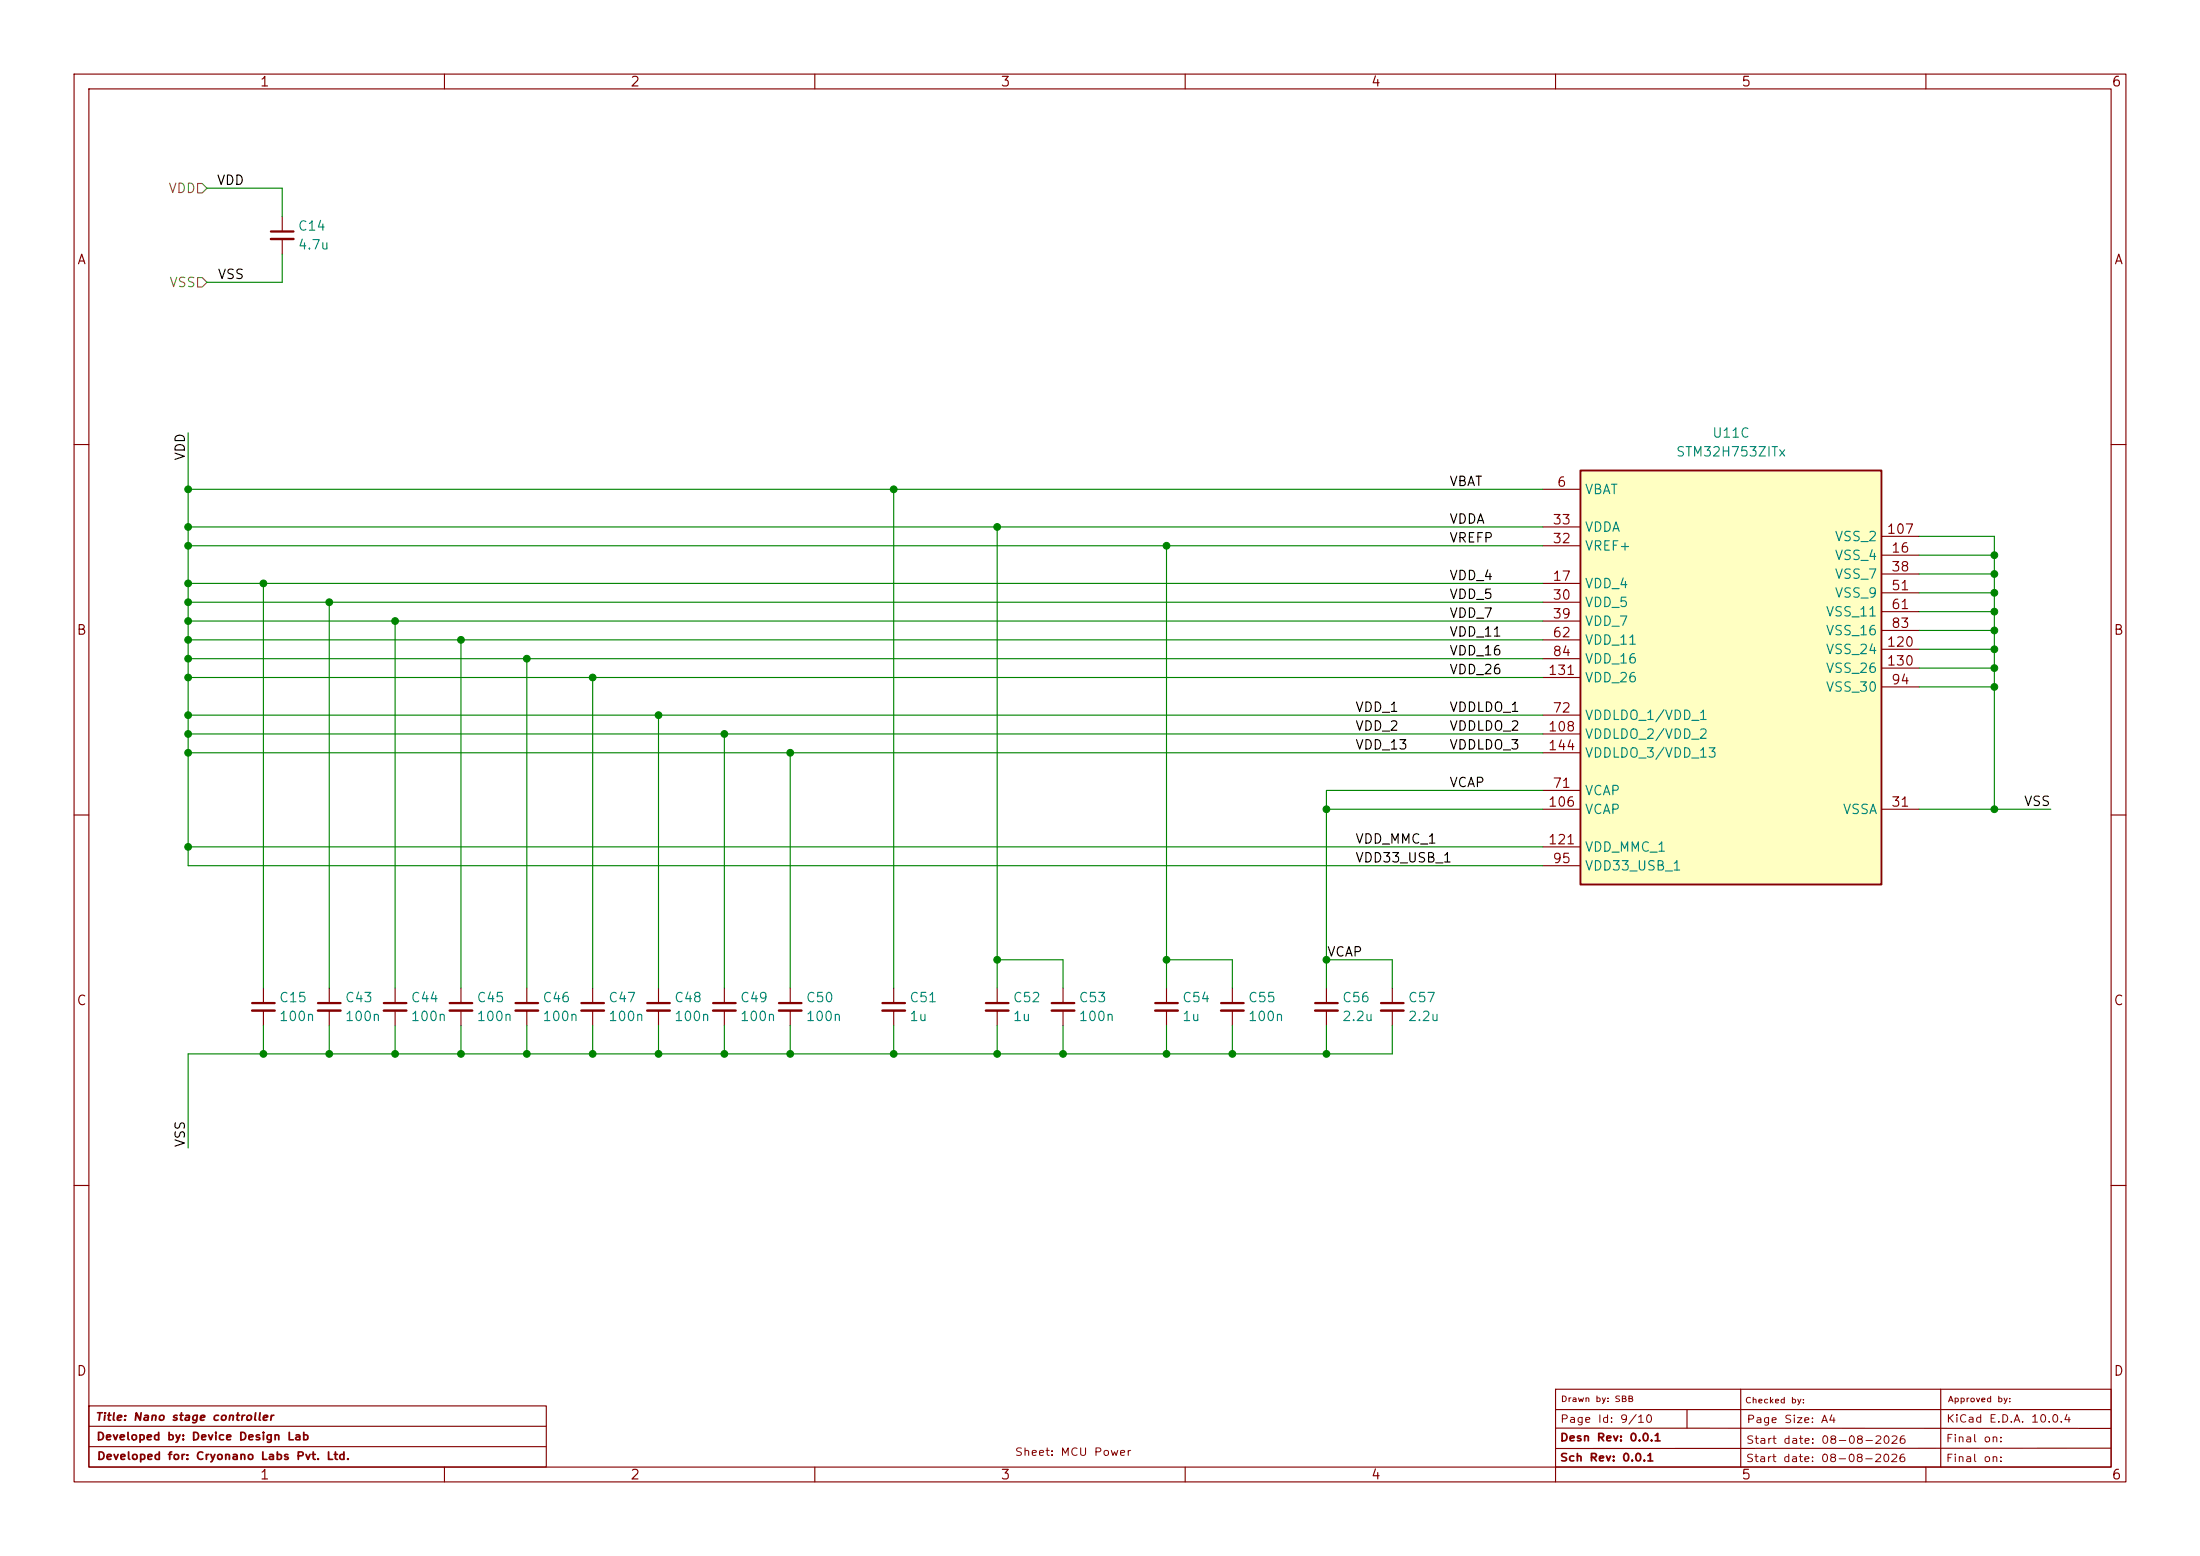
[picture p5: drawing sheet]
<svg xmlns="http://www.w3.org/2000/svg" width="297mm" height="210mm" viewBox="0 0 297 210" stroke-linecap="round" stroke-linejoin="round" font-family="sans-serif">
<g fill="none" stroke="#840000" stroke-width=".15">
<path d="M10 10h277v190h-277zM12 12h273v186h-273zM60 10v2M110 10v2M160 10v2M210 10v2M260 10v2M10 60h2M285 60h2M10 110h2M285 110h2M10 160h2"/>
<path d="M285 160h2M12 189.8h61.8v8.2h-61.8zM12 195.3h61.8M12 192.5h61.8M60 198v2M110 198v2M160 198v2M210 187.5h75v10.5h-75zM210 198v2M210 192.8h75M227.7 190.3v2.5M235 187.5v10.5"/>
<path d="M260 198v2M262 187.5v10.5M285 195.5h-75M285 190.2l-75 .1"/>
</g>
<path d="M213.4 63.5h40.6v55.9h-40.6z" fill="#ffffc2"/>
<path d="M213.4 63.5h40.6v55.9h-40.6z" fill="none" stroke="#840000" stroke-width=".25"/>
<g fill="none" stroke="#840000" stroke-width=".15">
<path d="M38.1 29.2v2M38.1 32.3v2M208.3 66h5.1M208.3 78.7h5.1M208.3 73.7h5.1M208.3 71.1h5.1M254 74.9h5.1M254 77.5h5.1M254 72.4h5.1M208.3 81.3h5.1M208.3 83.8h5.1M208.3 86.4h5.1"/>
<path d="M208.3 96.5h5.1M208.3 88.9h5.1M208.3 99.1h5.1M208.3 91.4h5.1M254 80h5.1M254 82.6h5.1M254 85.1h5.1M254 92.7h5.1M254 87.6h5.1M254 90.2h5.1M208.3 109.2h5.1M208.3 106.7h5.1"/>
<path d="M208.3 116.8h5.1M208.3 114.3h5.1M208.3 101.6h5.1M254 109.2h5.1M35.6 133.4v2M35.6 136.4v2M44.4 133.4v2M44.4 136.4v2M53.3 133.4v2M53.3 136.4v2M62.2 133.4v2M62.2 136.4v2"/>
<path d="M71.1 133.4v2M71.1 136.4v2M80 133.4v2M80 136.4v2M88.9 133.4v2M88.9 136.4v2M97.8 133.4v2M97.8 136.4v2M106.7 133.4v2M106.7 136.4v2M120.6 133.4v2M120.6 136.4v2"/>
<path d="M134.6 133.4v2M134.6 136.4v2M143.5 133.4v2M143.5 136.4v2M157.5 133.4v2M157.5 136.4v2M166.4 133.4v2M166.4 136.4v2M179.1 133.4v2M179.1 136.4v2M188 133.4v2M188 136.4v2"/>
</g>
<g fill="none" stroke="#840000" stroke-width=".3">
<path d="M36.6 31.2h3M34 135.4h3.1M42.9 135.4h3.1M51.8 135.4h3.1M60.7 135.4h3.1M69.6 135.4h3M78.5 135.4h3M87.4 135.4h3M96.3 135.4h3M105.2 135.4h3M119.1 135.4h3.1M133.1 135.4h3"/>
<path d="M142 135.4h3M156 135.4h3M164.8 135.4h3.1M177.5 135.4h3.1M186.4 135.4h3.1"/>
</g>
<g fill="none" stroke="#840000" stroke-width=".33">
<path d="M36.6 32.3h3M34 136.4h3.1M42.9 136.4h3.1M51.8 136.4h3.1M60.7 136.4h3.1M69.6 136.4h3M78.5 136.4h3M87.4 136.4h3M96.3 136.4h3M105.2 136.4h3M119.1 136.4h3.1M133.1 136.4h3"/>
<path d="M142 136.4h3M156 136.4h3M164.8 136.4h3.1M177.5 136.4h3.1M186.4 136.4h3.1"/>
</g>
<path d="M26.7 24.8h.6l.6 .6-.6 .6h-.6zM26.7 37.5h.6l.6 .6-.6 .6h-.6z" fill="none" stroke="#848400" stroke-width=".15"/>
<g fill="none" stroke="#008400" stroke-width=".15">
<path d="M27.9 25.4h10.2v3.8M38.1 34.3v3.8h-10.2M25.4 58.4v58.4h182.9M25.4 78.7h182.9M25.4 73.7h182.9M25.4 71.1h182.9M25.4 66h182.9M35.6 78.7v54.7M120.6 66v67.4M134.6 71.1v62.3M157.5 73.7v59.7M259.1 72.4h10.1v36.8"/>
<path d="M259.1 74.9h10.1M259.1 77.5h10.1M25.4 81.3h182.9M25.4 86.4h182.9M25.4 99.1h182.9M25.4 88.9h182.9M25.4 96.5h182.9M25.4 91.4h182.9M25.4 83.8h182.9M44.4 81.3v52.1M53.3 83.8v49.6M62.2 86.4v47"/>
<path d="M71.1 88.9v44.5M80 91.4v42M88.9 96.5v36.9M97.8 99.1v34.3M259.1 87.6h10.1M259.1 80h10.1M259.1 85.1h10.1M259.1 82.6h10.1M259.1 92.7h10.1M259.1 90.2h10.1M25.4 101.6h182.9M25.4 114.3h182.9"/>
<path d="M106.7 101.6v31.8M179.1 109.2h29.2M208.3 106.7h-29.2v26.7M259.1 109.2h17.8M35.6 138.4v3.8M44.4 138.4v3.8M53.3 138.4v3.8M62.2 138.4v3.8M71.1 138.4v3.8M80 138.4v3.8M88.9 138.4v3.8M97.8 138.4v3.8"/>
<path d="M106.7 138.4v3.8M120.6 138.4v3.8M134.6 129.5h8.9v3.9M134.6 138.4v3.8M143.5 138.4v3.8M157.5 138.4v3.8M157.5 129.5h8.9v3.9M166.4 138.4v3.8M179.1 138.4v3.8M179.1 129.5h8.9v3.9M188 138.4v3.8h-162.6v12.7"/>
</g>
<g fill="#008400" stroke="#008400" stroke-width=".14">
<circle cx="25.4" cy="78.7" r=".46"/>
<circle cx="25.4" cy="71.1" r=".46"/>
<circle cx="25.4" cy="81.3" r=".46"/>
<circle cx="25.4" cy="73.7" r=".46"/>
<circle cx="53.3" cy="83.8" r=".46"/>
<circle cx="44.4" cy="81.3" r=".46"/>
<circle cx="35.6" cy="78.7" r=".46"/>
<circle cx="25.4" cy="66" r=".46"/>
<circle cx="25.4" cy="83.8" r=".46"/>
<circle cx="25.4" cy="86.4" r=".46"/>
<circle cx="269.2" cy="92.7" r=".46"/>
<circle cx="269.2" cy="90.2" r=".46"/>
<circle cx="269.2" cy="87.6" r=".46"/>
<circle cx="269.2" cy="80" r=".46"/>
<circle cx="269.2" cy="77.5" r=".46"/>
<circle cx="269.2" cy="85.1" r=".46"/>
<circle cx="269.2" cy="82.6" r=".46"/>
<circle cx="269.2" cy="74.9" r=".46"/>
<circle cx="269.2" cy="109.2" r=".46"/>
<circle cx="97.8" cy="99.1" r=".46"/>
<circle cx="80" cy="91.4" r=".46"/>
<circle cx="71.1" cy="88.9" r=".46"/>
<circle cx="106.7" cy="101.6" r=".46"/>
<circle cx="71.1" cy="142.2" r=".46"/>
<circle cx="80" cy="142.2" r=".46"/>
<circle cx="88.9" cy="142.2" r=".46"/>
<circle cx="25.4" cy="114.3" r=".46"/>
<circle cx="25.4" cy="99.1" r=".46"/>
<circle cx="25.4" cy="96.5" r=".46"/>
<circle cx="25.4" cy="91.4" r=".46"/>
<circle cx="25.4" cy="101.6" r=".46"/>
<circle cx="44.4" cy="142.2" r=".46"/>
<circle cx="53.3" cy="142.2" r=".46"/>
<circle cx="62.2" cy="142.2" r=".46"/>
<circle cx="25.4" cy="88.9" r=".46"/>
<circle cx="35.6" cy="142.2" r=".46"/>
<circle cx="62.2" cy="86.4" r=".46"/>
<circle cx="157.5" cy="142.2" r=".46"/>
<circle cx="166.4" cy="142.2" r=".46"/>
<circle cx="157.5" cy="129.5" r=".46"/>
<circle cx="143.5" cy="142.2" r=".46"/>
<circle cx="179.1" cy="129.5" r=".46"/>
<circle cx="179.1" cy="142.2" r=".46"/>
<circle cx="97.8" cy="142.2" r=".46"/>
<circle cx="120.6" cy="142.2" r=".46"/>
<circle cx="134.6" cy="142.2" r=".46"/>
<circle cx="106.7" cy="142.2" r=".46"/>
<circle cx="88.9" cy="96.5" r=".46"/>
<circle cx="134.6" cy="129.5" r=".46"/>
<circle cx="157.5" cy="73.7" r=".46"/>
<circle cx="134.6" cy="71.1" r=".46"/>
<circle cx="120.6" cy="66" r=".46"/>
<circle cx="179.1" cy="109.2" r=".46"/>
</g>
<g font-size="1.3" fill="#840000">
<text x="35" y="12">1</text>
<text x="85" y="12">2</text>
<text x="135" y="12">3</text>
<text x="185" y="12">4</text>
<text x="235" y="12">5</text>
<text x="285" y="12">6</text>
<text x="10.3" y="36">A</text>
<text x="285.3" y="36">A</text>
<text x="209.5" y="71.1">33</text>
<text x="210.1" y="66">6</text>
<text x="209.5" y="73.6">32</text>
<text x="254.6" y="72.4">107</text>
<text x="255.2" y="74.9">16</text>
<text x="255.2" y="77.4">38</text>
<text x="209.5" y="78.7">17</text>
<text x="209.5" y="81.3">30</text>
<text x="209.5" y="83.8">39</text>
<text x="255.2" y="80">51</text>
<text x="255.2" y="82.5">61</text>
<text x="10.3" y="86">B</text>
<text x="209.5" y="86.3">62</text>
<text x="209.5" y="88.9">84</text>
<text x="254.6" y="87.6">120</text>
<text x="255.2" y="85.1">83</text>
<text x="285.3" y="86">B</text>
<text x="208.9" y="91.4">131</text>
<text x="254.6" y="90.1">130</text>
<text x="255.2" y="92.7">94</text>
<text x="208.9" y="99">108</text>
<text x="208.9" y="101.6">144</text>
<text x="209.5" y="96.5">72</text>
<text x="209.5" y="106.7">71</text>
<text x="208.9" y="109.2">106</text>
<text x="255.2" y="109.2">31</text>
<text x="208.9" y="114.3">121</text>
<text x="209.5" y="116.8">95</text>
<text x="10.3" y="136">C</text>
<text x="285.3" y="136">C</text>
<text x="10.3" y="186">D</text>
<text x="285.3" y="186">D</text>
<text x="35" y="200">1</text>
<text x="85" y="200">2</text>
<text x="135" y="200">3</text>
<text x="185" y="200">4</text>
<text x="235" y="200">5</text>
<text x="285" y="200">6</text>
</g>
<g font-size="1.3" fill="#848400">
<text x="22.6" y="26.4">VDD</text>
<text x="22.8" y="39.1">VSS</text>
</g>
<g font-size="1.3">
<text x="29.2" y="25.3">VDD</text>
<text x="29.3" y="38">VSS</text>
<text x="25.3" y="62.3" transform="rotate(-90 25.3 62.3)">VDD</text>
<text x="195.6" y="65.9">VBAT</text>
<text x="195.6" y="71">VDDA</text>
<text x="195.6" y="73.5">VREFP</text>
<text x="195.6" y="78.6">VDD_4</text>
<text x="195.6" y="83.7">VDD_7</text>
<text x="195.6" y="81.2">VDD_5</text>
<text x="195.6" y="88.8">VDD_16</text>
<text x="195.6" y="86.2">VDD_11</text>
<text x="195.6" y="91.3">VDD_26</text>
<text x="182.9" y="101.5">VDD_13</text>
<text x="182.9" y="98.9">VDD_2</text>
<text x="182.9" y="96.4">VDD_1</text>
<text x="195.6" y="101.5">VDDLDO_3</text>
<text x="195.6" y="98.9">VDDLDO_2</text>
<text x="195.6" y="96.4">VDDLDO_1</text>
<text x="195.6" y="106.6">VCAP</text>
<text x="273.1" y="109.1">VSS</text>
<text x="182.9" y="114.2">VDD_MMC_1</text>
<text x="182.9" y="116.7">VDD33_USB_1</text>
<text x="179.1" y="129.4">VCAP</text>
<text x="25.3" y="154.9" transform="rotate(-90 25.3 154.9)">VSS</text>
</g>
<g font-size="1.3" fill="#008484">
<text x="40.1" y="31.5">C14</text>
<text x="40.1" y="34">4.7u</text>
<text x="231.1" y="59.4">U11C</text>
<text x="226.2" y="61.9">STM32H753ZITx</text>
<text x="213.9" y="67">VBAT</text>
<text x="213.9" y="74.6">VREF+</text>
<text x="213.9" y="72.1">VDDA</text>
<text x="247.6" y="75.9">VSS_4</text>
<text x="247.6" y="73.4">VSS_2</text>
<text x="213.9" y="79.7">VDD_4</text>
<text x="213.9" y="82.3">VDD_5</text>
<text x="246.4" y="83.5">VSS_11</text>
<text x="247.6" y="78.4">VSS_7</text>
<text x="247.6" y="81">VSS_9</text>
<text x="213.9" y="84.8">VDD_7</text>
<text x="213.9" y="87.3">VDD_11</text>
<text x="213.9" y="89.9">VDD_16</text>
<text x="246.4" y="86.1">VSS_16</text>
<text x="246.4" y="88.6">VSS_24</text>
<text x="213.9" y="92.4">VDD_26</text>
<text x="246.4" y="93.7">VSS_30</text>
<text x="246.4" y="91.1">VSS_26</text>
<text x="213.9" y="97.5">VDDLDO_1/VDD_1</text>
<text x="213.9" y="100">VDDLDO_2/VDD_2</text>
<text x="213.9" y="107.7">VCAP</text>
<text x="213.9" y="102.6">VDDLDO_3/VDD_13</text>
<text x="213.9" y="110.2">VCAP</text>
<text x="248.7" y="110.2">VSSA</text>
<text x="213.9" y="117.8">VDD33_USB_1</text>
<text x="213.9" y="115.3">VDD_MMC_1</text>
<text x="37.6" y="135.6">C15</text>
<text x="46.5" y="135.6">C43</text>
<text x="55.4" y="135.6">C44</text>
<text x="64.3" y="135.6">C45</text>
<text x="73.2" y="135.6">C46</text>
<text x="82" y="135.6">C47</text>
<text x="90.9" y="135.6">C48</text>
<text x="99.8" y="135.6">C49</text>
<text x="108.7" y="135.6">C50</text>
<text x="122.7" y="135.6">C51</text>
<text x="136.7" y="135.6">C52</text>
<text x="145.5" y="135.6">C53</text>
<text x="159.5" y="135.6">C54</text>
<text x="168.4" y="135.6">C55</text>
<text x="181.1" y="135.6">C56</text>
<text x="190" y="135.6">C57</text>
<text x="37.6" y="138.1">100n</text>
<text x="46.5" y="138.1">100n</text>
<text x="55.4" y="138.1">100n</text>
<text x="64.3" y="138.1">100n</text>
<text x="73.2" y="138.1">100n</text>
<text x="82" y="138.1">100n</text>
<text x="90.9" y="138.1">100n</text>
<text x="99.8" y="138.1">100n</text>
<text x="108.7" y="138.1">100n</text>
<text x="122.7" y="138.1">1u</text>
<text x="136.7" y="138.1">1u</text>
<text x="145.5" y="138.1">100n</text>
<text x="159.5" y="138.1">1u</text>
<text x="168.4" y="138.1">100n</text>
<text x="181.1" y="138.1">2.2u</text>
<text x="190" y="138.1">2.2u</text>
</g>
<g font-size="1" fill="#840000">
<text x="12.8" y="192">Title: Nano stage controller</text>
<text x="12.9" y="194.6">Developed by: Device Design Lab</text>
<text x="13" y="197.3">Developed for: Cryonano Labs Pvt. Ltd.</text>
<text x="136.9" y="196.7">Sheet: MCU Power</text>
<text x="210.5" y="197.5">Sch Rev: 0.0.1</text>
<text x="210.5" y="194.8">Desn Rev: 0.0.1</text>
<text x="210.5" y="192.3">Page Id: 9/10</text>
<text x="235.6" y="197.6">Start date: 08-08-2026</text>
<text x="235.6" y="195.1">Start date: 08-08-2026</text>
<text x="235.7" y="192.3">Page Size: A4</text>
<text x="262.6" y="194.9">Final on:</text>
<text x="262.6" y="197.6">Final on:</text>
<text x="262.7" y="192.3">KiCad E.D.A. 10.0.4</text>
</g>
<g font-size=".8" fill="#840000">
<text x="210.6" y="189.4">Drawn</text>
<text x="215.3" y="189.4">by:</text>
<text x="217.9" y="189.4">SBB</text>
<text x="235.5" y="189.6">Checked</text>
<text x="241.7" y="189.6">by:</text>
<text x="262.9" y="189.4">Approved</text>
<text x="269.5" y="189.4">by:</text>
</g>
</svg>
